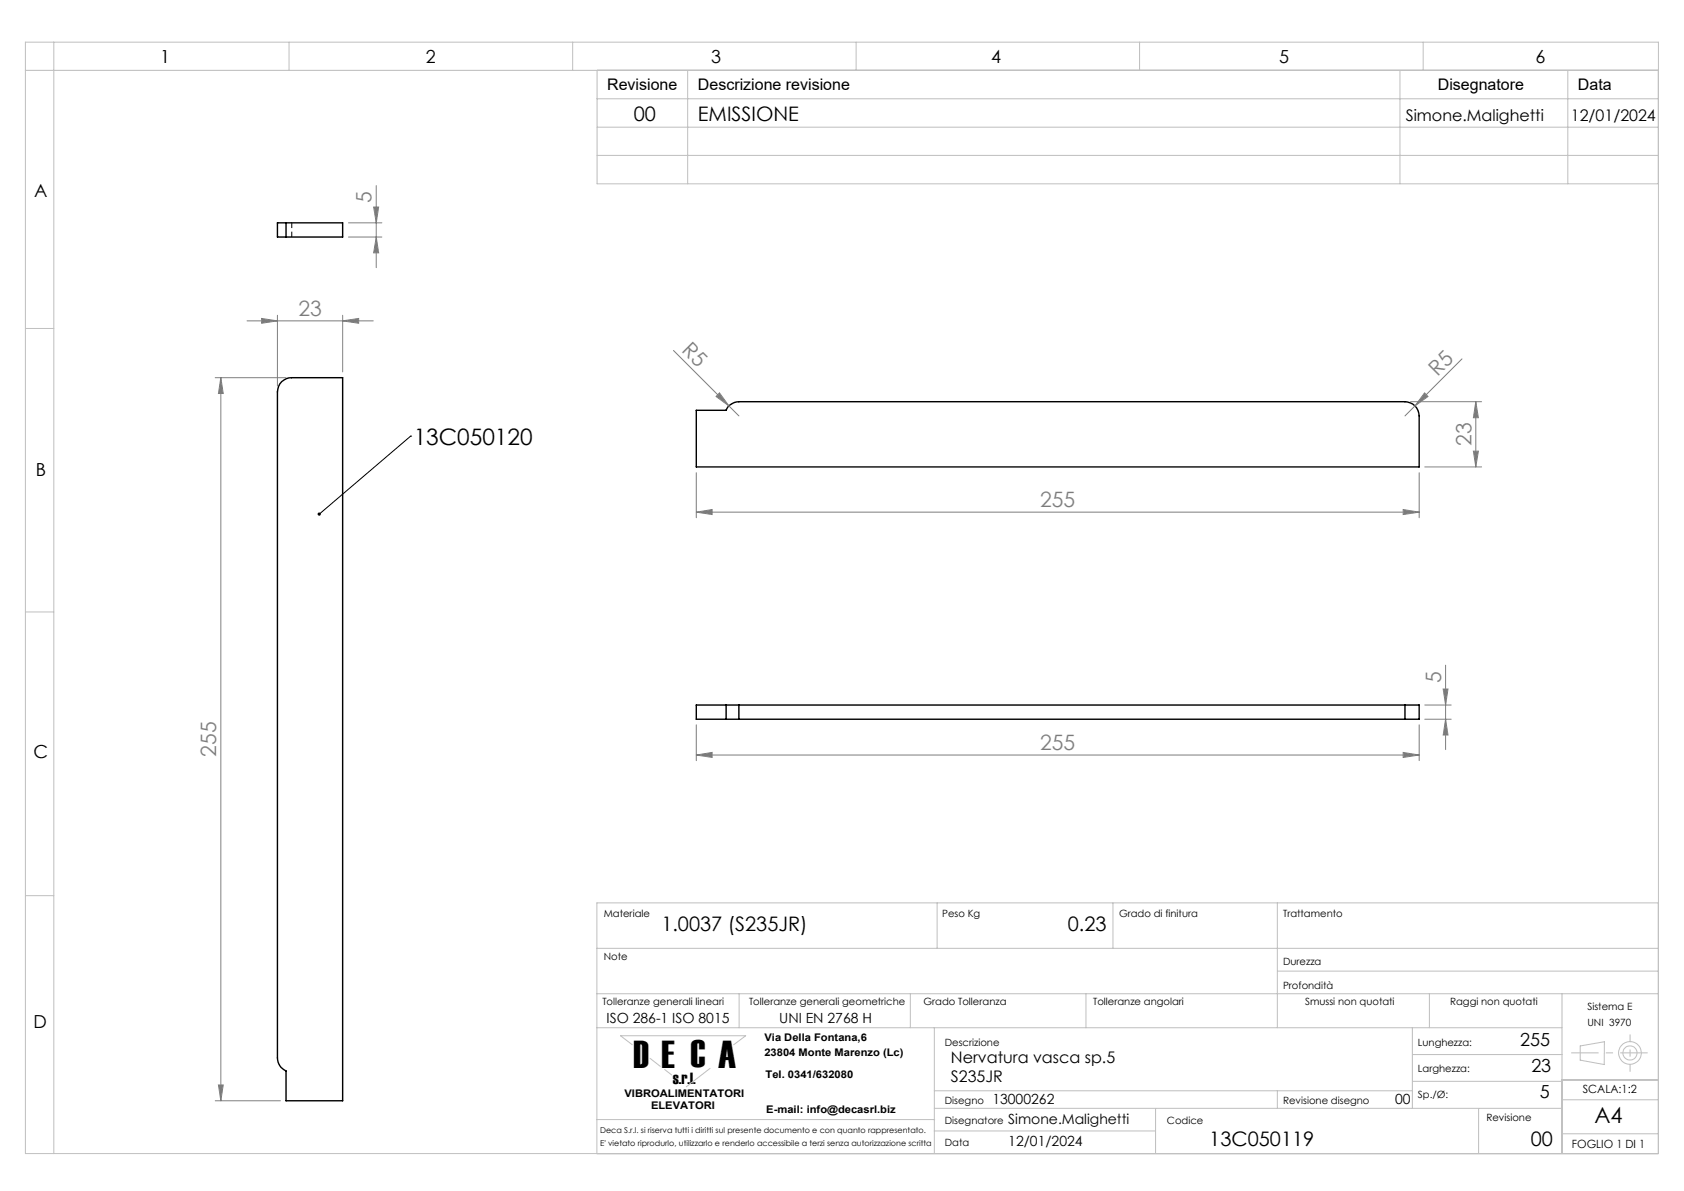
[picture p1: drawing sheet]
<svg xmlns="http://www.w3.org/2000/svg" width="297mm" height="210mm" viewBox="0 0 297 210" stroke-linecap="round" stroke-linejoin="round" font-family="sans-serif">
<g fill="none" stroke="#000" stroke-width=".25">
<path d="M50.4 39.3h-1.5v2.5h1.5M50.4 39.3h10v2.5h-10M50.4 39.3v2.5M49.7 67.3a2.47 2.47 0 0 1 1.7-.7h9v127.5h-10v-5.3a2.53 2.53 0 0 1-1.5-2.3v-117.4a2.71 2.71 0 0 1 .8-1.8zM122.8 72.3h5.3a2.53 2.53 0 0 1 2.2-1.5h117.5a2.53 2.53 0 0 1 2.5 2.5v9h-127.5zM128.1 126.8h2.2M128.1 124.3h2.2M128.1 124.3h-5.3v2.5h5.3M128.1 124.3v2.5M130.3 124.3v2.5M130.3 126.8h117.5M130.3 124.3h117.5"/>
<path d="M247.8 124.3h2.5v2.5h-2.5M247.8 124.3v2.5"/>
</g>
<path d="M51.5 41.8v-2.5" fill="none" stroke="#000" stroke-width=".18" stroke-dasharray="1.3 .6" stroke-dashoffset=".3" stroke-linecap="butt"/>
<g fill="none" stroke="#c0c0c0" stroke-width=".18">
<path d="M4.5 7.4h288v196h-288zM4.5 12.4h288M9.5 7.4v196M51 7.4v5M101 7.4v5M105.3 12.4v20h187.2M105.3 17.4h187.2M121.3 12.4v20M151 7.4v5M201 7.4v5M246.9 12.4v20M251 7.4v5"/>
<path d="M276.5 12.4v20M105.3 22.4h187.2M105.3 27.4h187.2M4.5 57.9h5M4.5 107.9h5M4.5 157.9h5M165.3 159.2v8M196.3 159.2v8M225.3 159.2v22M292.5 159.2h-187.2v44.2M105.3 175.2h187.2M105.3 167.2h187.2"/>
<path d="M130.4 175.2v6M160.5 175.2v6M191.5 175.2v6M225.3 171.2h67.2M252.1 175.2v6M275.5 175.2v28.2M105.3 181.2h170.2M105.3 197.4h59.6M111.5 184.2l-2.1-1.6h22.1l-2.1 1.6M114.7 186.6l1.8 1.4M117.2 188.6l1.3 .9M125.2 188.4l-4.2 3.2"/>
<path d="M164.8 181.2v22.2M164.8 195.4h110.7M164.8 199.4h39M164.8 192.3h84.3M203.8 195.4v8M225.3 192.3v3.1M249.1 181.2v14.2M249.1 185.9h26.4M249.1 190.7h26.4M260.8 195.4v8M275.5 199.9h17M275.5 193.9h17"/>
<path d="M275.5 190.4h17M278.7 184.4l4.3-.7-.1 4-4.2-.8z"/>
<circle cx="287.5" cy="185.7" r="2"/>
<circle cx="287.5" cy="185.7" r="1.25"/>
</g>
<g fill="none" stroke="#808080" stroke-width=".18">
<path d="M61.5 39.3h5.8M65.9 36.5h.9l-.4 2.8zM66.4 32.7v14.5M43.6 56.6h22.2M46.1 56.2l2.8 .4-2.8 .4zM48.9 55.6v12.5M60.4 56.6l2.9-.4v.8zM60.4 55.6v10M61.5 41.8h5.8M66.4 41.8l.4 2.8h-.9zM38 66.6h12.4M38.9 66.6v127.5"/>
<path d="M38.9 66.6l.5 2.8h-.9zM118.8 61.8l9.8 9.8M126.9 69.3l1.7 2.3-2.3-1.7zM128.6 71.6l1.7 1.7M248.8 70.8h12.5M251.2 69.3l.6 .6-2.2 1.7zM257.8 63.3l-10 10M259.9 79.5h.8l-.4 2.8zM260.3 70.8l.4 2.9h-.8zM260.3 70.8v11.5M122.8 90.3l2.8-.5v.9zM122.8 83.4v7.9"/>
<path d="M122.8 90.3h127.5M247.5 89.8l2.8 .5-2.8 .4zM250.3 83.4v7.9M251.3 82.3h10M255 117.3v14.9M122.8 133.1l2.8-.4v.9zM122.8 127.8v6.3M122.8 133.1h127.5M247.5 132.7l2.8 .4-2.8 .5zM250.3 127.8v6.3M251.3 124.3h4.6M251.3 126.8h4.6"/>
<path d="M254.5 121.5h.9l-.4 2.8zM255 126.8l.4 2.8h-.9zM38 194.1h11.5M38.5 191.3h.9l-.5 2.8z"/>
</g>
<path d="M277.1 185.6h13.5" fill="none" stroke="#c0c0c0" stroke-width=".18" stroke-dasharray="15.2 1.3 1.3 1.3" stroke-dashoffset="10.4" stroke-linecap="butt"/>
<path d="M287.5 182.4v6.6" fill="none" stroke="#c0c0c0" stroke-width=".18" stroke-dasharray="15.2 1.3 1.3 1.3" stroke-dashoffset="13.8" stroke-linecap="butt"/>
<path d="M72.4 76.9h.1M72.4 76.9l-16.1 13.8" fill="none" stroke="#000" stroke-width=".18"/>
<path d="M56.1 90.4a.29 .29 0 0 1 .4 .1 .29 .29 0 0 1 0 .4 .29 .29 0 0 1-.4-.1l.2-.1-.2 .1h-.1z" fill="#000"/>
<g fill="#808080">
<path d="M126.9 69.3l1.7 2.3-2.3-1.7z"/>
<path d="M251.2 69.3l.6 .6-2.2 1.7z"/>
<path d="M122.8 90.3l2.8-.5v.9zM247.5 89.8l2.8 .5-2.8 .4z"/>
<path d="M60.4 56.6l2.9-.4v.8zM46.1 56.2l2.8 .4-2.8 .4z"/>
<path d="M247.5 132.7l2.8 .4-2.8 .5zM122.8 133.1l2.8-.4v.9z"/>
<path d="M259.9 79.5h.8l-.4 2.8zM260.3 70.8l.4 2.9h-.8zM66.4 41.8l.4 2.8h-.9zM65.9 36.5h.9l-.4 2.8z"/>
<path d="M38.9 66.6l.5 2.8h-.9zM38.5 191.3h.9l-.5 2.8z"/>
<path d="M254.5 121.5h.9l-.4 2.8zM255 126.8l.4 2.8h-.9z"/>
</g>
<text font-size="6.9" fill="#010000" x="111.7" y="188.2">D E C A</text>
<text font-size="4" x="73" y="78.4">13C050120</text>
<text font-size="3.9" x="281.2" y="198">A4</text>
<g font-size="3.7" fill="#808080">
<text x="65.5" y="35.8" transform="rotate(-90 65.5 35.8)">5</text>
<text x="52.6" y="55.8">23</text>
<text x="120.1" y="62" transform="rotate(45 120.1 62)">R5</text>
<text x="253.5" y="66.5" transform="rotate(-45 253.5 66.5)">R5</text>
<text x="259.5" y="78.6" transform="rotate(-90 259.5 78.6)">23</text>
<text x="183.5" y="89.5">255</text>
<text x="254.2" y="120.4" transform="rotate(-90 254.2 120.4)">5</text>
<text x="38.1" y="133.4" transform="rotate(-90 38.1 133.4)">255</text>
<text x="183.5" y="132.3">255</text>
</g>
<g font-size="3.5">
<text x="111.8" y="21.3">00</text>
<text x="123.1" y="21.3">EMISSIONE</text>
<text x="116.6" y="164.2">1.0037 (S235JR)</text>
<text x="188.3" y="164.2">0.23</text>
<text x="213.3" y="202.2">13C050119</text>
<text x="270" y="202.2">00</text>
</g>
<g font-size="3.2">
<text x="28.3" y="11.1">1</text>
<text x="75.1" y="11.1">2</text>
<text x="125.4" y="11.1">3</text>
<text x="174.8" y="11.1">4</text>
<text x="225.6" y="11.1">5</text>
<text x="270.8" y="11.1">6</text>
<text x="6" y="34.7">A</text>
<text x="6.3" y="83.9">B</text>
<text x="5.9" y="133.6">C</text>
<text x="5.9" y="181.3">D</text>
<text x="268.1" y="184.4">255</text>
<text x="270.1" y="188.9">23</text>
<text x="271.6" y="193.6">5</text>
</g>
<text font-size="2.9" fill="#010000" x="118.7" y="191">s.r.l.</text>
<g font-size="2.8">
<text x="107.1" y="15.9">Revisione</text>
<text x="123.1" y="15.9">Descrizione revisione</text>
<text x="253.6" y="15.9">Disegnatore</text>
<text x="278.3" y="15.9">Data</text>
<text x="247.9" y="21.3">Simone.Malighetti</text>
<text x="277" y="21.3">12/01/2024</text>
<text x="167.7" y="190.7">S235JR</text>
<text x="167.7" y="187.4">Nervatura vasca sp.5</text>
</g>
<g font-size="2.5">
<text x="107" y="180.3">ISO 286-1 ISO 8015</text>
<text x="137.4" y="180.3">UNI EN 2768 H</text>
<text x="175" y="194.6">13000262</text>
<text x="246.1" y="194.6">00</text>
<text x="177.8" y="202.1">12/01/2024</text>
<text x="177.8" y="198.1">Simone.Malighetti</text>
</g>
<g font-size="2">
<text x="279.1" y="192.8">SCALA:1:2</text>
<text x="277.2" y="202.4">FOGLIO 1 DI 1</text>
</g>
<g font-size="1.9" fill="#010000">
<text x="134.8" y="183.6">Via Della Fontana,6</text>
<text x="134.8" y="186.2">23804 Monte Marenzo (Lc)</text>
<text x="135" y="190.1">Tel. 0341/632080</text>
<text x="110.1" y="193.4">VIBROALIMENTATORI</text>
<text x="114.8" y="195.6">ELEVATORI</text>
<text x="135.2" y="196.2">E-mail: info@decasrl.biz</text>
</g>
<g font-size="1.8">
<text x="106.5" y="161.7">Materiale</text>
<text x="166.2" y="161.7">Peso Kg</text>
<text x="197.4" y="161.7">Grado di finitura</text>
<text x="226.3" y="161.7">Trattamento</text>
<text x="106.5" y="169.3">Note</text>
<text x="226.3" y="170.2">Durezza</text>
<text x="106.2" y="177.1">Tolleranze generali lineari</text>
<text x="132.1" y="177.1">Tolleranze generali geometriche</text>
<text x="162.9" y="177.1">Grado Tolleranza</text>
<text x="192.8" y="177.1">Tolleranze angolari</text>
<text x="226.3" y="174.4">Profondità</text>
<text x="230.2" y="177.1">Smussi non quotati</text>
<text x="255.7" y="177.1">Raggi non quotati</text>
<text x="280" y="178.1">Sistema E</text>
<text x="166.6" y="184.4">Descrizione</text>
<text x="250.1" y="184.4">Lunghezza:</text>
<text x="280" y="180.9">UNI 3970</text>
<text x="250.1" y="188.9">Larghezza:</text>
<text x="166.6" y="194.6">Disegno</text>
<text x="226.3" y="194.6">Revisione disegno</text>
<text x="250.1" y="193.6">Sp./Ø:</text>
<text x="262.1" y="197.7">Revisione</text>
<text x="166.6" y="198.1">Disegnatore</text>
<text x="166.6" y="202.1">Data</text>
<text x="205.8" y="198.1">Codice</text>
</g>
<g font-size="1.4">
<text x="105.8" y="199.7">Deca S.r.l. si riserva tutti i diritti sul presente documento e con quanto rappresentato.</text>
<text x="105.8" y="202.1">E' vietato riprodurlo, utilizzarlo e renderlo accessibile a terzi senza autorizzazione scritta</text>
</g>
</svg>
